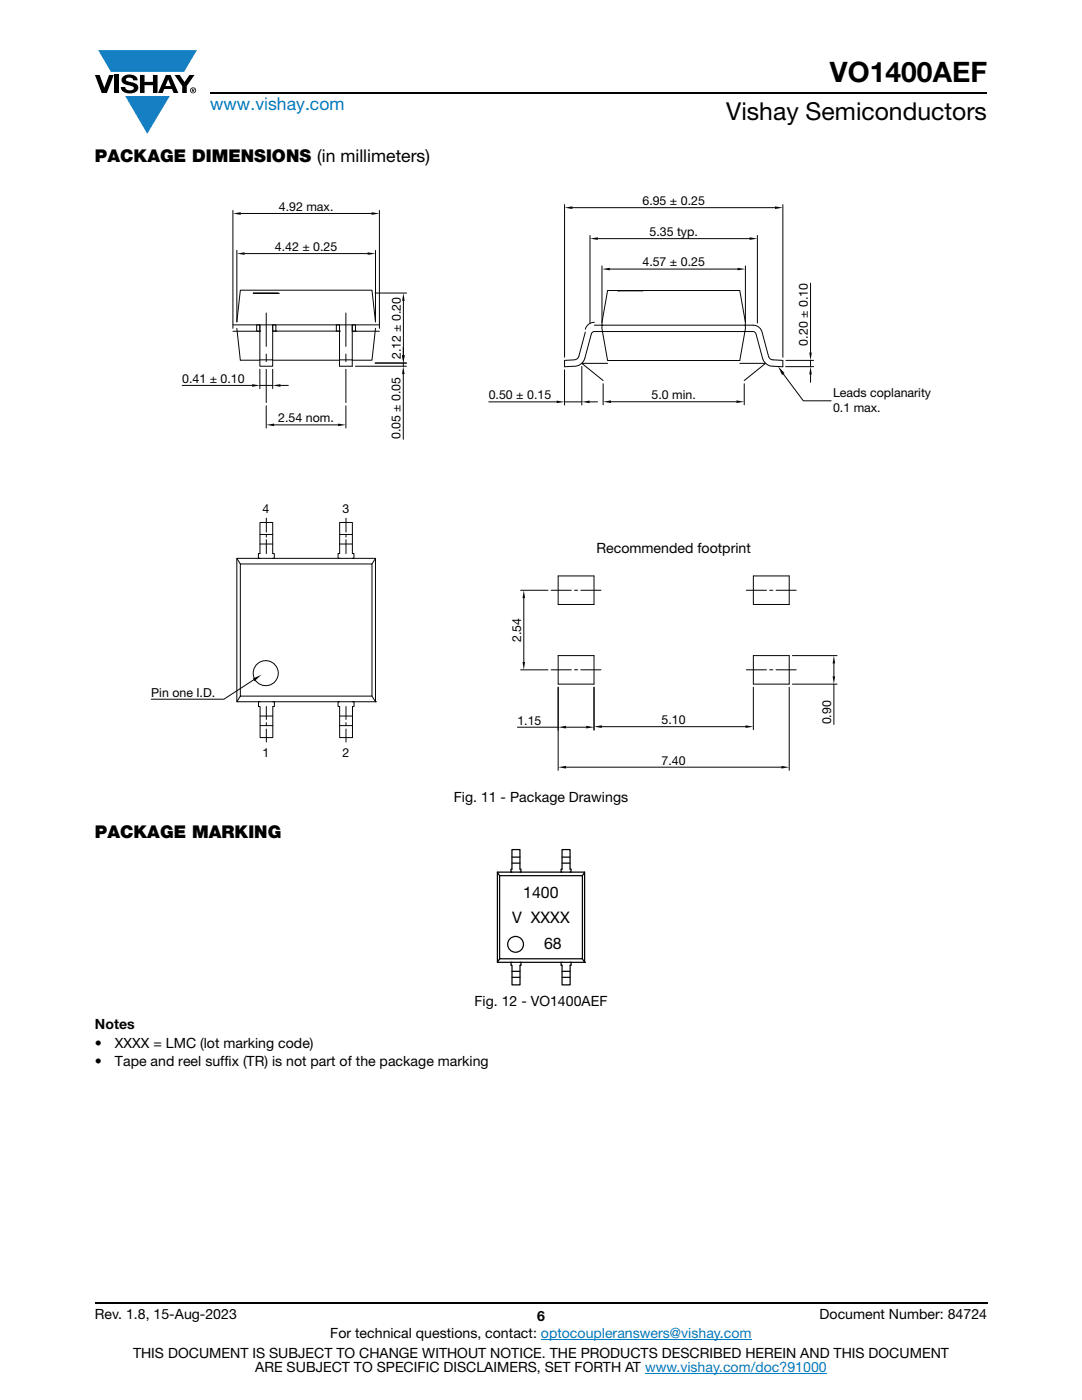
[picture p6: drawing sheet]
<svg xmlns="http://www.w3.org/2000/svg" width="216mm" height="279mm" viewBox="0 0 216 279" stroke-linecap="round" stroke-linejoin="round" font-family="sans-serif">
<g fill="#147fc3">
<path d="M19.6 10h19.7l-2.6 4.3h-1.1h-13.5z"/>
<path d="M25 19.2h8.9l-4.5 7.5z"/>
</g>
<g fill="#000">
<path d="M18.9 15h1l.9 2.5 1-2.5h.9l-1.4 3.6h-1zM22.9 15h.9v3.6h-.9zM24.6 15.3a2.1 2.1 0 0 1 2.8 .3l.1 .4h-.9a.79 .79 0 0 0-.7-.5 .79 .79 0 0 0-.8 .4l.3 .3 1 .2a1.08 1.08 0 0 1 1.2 1 1.08 1.08 0 0 1-1.1 1.2 1.73 1.73 0 0 1-2.4-1.2h.9a.96 .96 0 0 0 .8 .6 .96 .96 0 0 0 .9-.4 1.31 1.31 0 0 0-1.2-.6 1.03 1.03 0 0 1-1.1-.6 1.03 1.03 0 0 1 .2-1.1zM27.9 15h.9v1.3h1.7v-1.3h.9v3.6h-.9v-1.6h-1.7v1.6h-.9zM34.8 15h1.1l.9 1.4 1-1.4h1l-1.5 2.2v1.4h-.9v-1.4z"/>
<path d="M33.6 15.9l.5 1.3h-1.1zM33.1 15l-1.6 3.6h1l.3-.8h1.5l.3 .8h1l-1.6-3.6z"/>
<path d="M38.4 17.8h.2v.2h-.2zM38.3 17.7v.7h.1v-.3l.4 .3-.2-.3 .2-.2-.1-.2z"/>
<path d="M38.1 18a.46 .46 0 0 1 .9 0 .46 .46 0 0 1-.9 0zM37.9 18a.6 .6 0 0 0 1.2 0 .6 .6 0 0 0-1.2 0z"/>
</g>
<path d="M42 18.6h155M18.9 260h178.1" fill="none" stroke="#000" stroke-width=".36"/>
<path d="M107.9 267.3h42.1M128.7 274h36.3" fill="none" stroke="#007ec4" stroke-width=".2"/>
<g fill="none" stroke="#050504" stroke-width=".2">
<path d="M121.2 58h26.4l1.1 6.3v1.3l-1.1 6.3h-26.4l-1.1-6.3v-1.3zM123.3 58h5zM123.3 58h.1M46.5 66.1h5.3M46.5 64.8h29.2M46.5 64.3v1.2M47.3 65.5l.7 6.4h3.9M47.3 64.3l.7-6.4h26.2l.7 6.4M51.2 64.8h.7v1.3h-.7zM51.9 64.8v8.3h2.5v-8.3M51.9 66.1h.1M51.9 71.8h2.5"/>
<path d="M54.4 66.1h13.3M54.4 64.8h.6v1.3h-.6zM54.4 71.9h13.3M55 66.1h.1M67.1 64.8h.6v1.3h-.6zM67.7 71.8h2.6M67.7 66.1h.1M69 62.5v6.6M69 70.7v1.5M69 73.7v6.6M70.3 66.1h5.4M70.3 64.8v8.3h-2.6v-8.3"/>
<path d="M70.3 64.8h.6v1.3h-.6zM70.9 66.1h.1M74.9 65.5l-.7 6.4h-3.9M75.7 64.3v1.2M118.6 64.3l-1 .3-.5 .5-.3 .6M118.6 64.9h31.7a1.84 1.84 0 0 1 1.8 1.4l1.3 4.9M120.1 66.2h30.3l.5 .4 1.3 4.9a2.17 2.17 0 0 0 2.1 1.6l1.9 .1v-1.3l-1.9-.1a.91 .91 0 0 1-.9-.6M120.3 66.2h-1.9l-.3 .2-1.4 5.1a2.16 2.16 0 0 1-2.1 1.6l-2 .1v-1.3l2.2-.1 .6-.4 1.4-5.1"/>
</g>
<path d="M155.2 73.1l1.3 1.4-.5 .3z" fill="#050504"/>
<path d="M47.3 50v14.2M48.8 50.6h24.6M50.5 58.5h5zM55.5 58.5h.1M74.9 50v14.2M53.1 62.5v6.6M53.1 70.7v1.5M53.1 73.7v6.6M156.3 74.6l4 5.4h5.5" fill="none" stroke="#050504" stroke-width=".2"/>
<g fill="#050504">
<path d="M47.3 50.6l1.5-.2v.5z"/>
<path d="M73.4 50.4l1.5 .2-1.5 .3z"/>
</g>
<path d="M36.3 76.9h14M51.9 73.7v3.9M51.9 76.9h2.5M54.4 73.7v3.9M56 76.9h1.5" fill="none" stroke="#050504" stroke-width=".2"/>
<g fill="#050504">
<path d="M54.4 76.9l1.6-.2v.5z"/>
<path d="M50.3 76.7l1.6 .2-1.6 .3z"/>
</g>
<path d="M53.1 81v4.4M54.7 84.8h12.8M69 81v4.4" fill="none" stroke="#050504" stroke-width=".2"/>
<g fill="#050504">
<path d="M53.1 84.8l1.6-.3v.5z"/>
<path d="M67.5 84.5l1.5 .3-1.5 .2z"/>
</g>
<path d="M74.9 58.5h6.2M74.9 72.5h6.2M80.5 60v10.9" fill="none" stroke="#050504" stroke-width=".2"/>
<g fill="#050504">
<path d="M80.5 58.5l.2 1.5h-.5z"/>
<path d="M80.2 70.9h.5l-.2 1.6z"/>
</g>
<path d="M117.7 47v17.5M119.3 47.6h30.3M151.1 47v17.5" fill="none" stroke="#050504" stroke-width=".2"/>
<g fill="#050504">
<path d="M117.7 47.6l1.6-.3v.6z"/>
<path d="M149.6 47.3l1.5 .3-1.5 .3z"/>
</g>
<path d="M112.6 40.8v30.5M114.2 41.4h40.4M156.2 40.8v30.5" fill="none" stroke="#050504" stroke-width=".2"/>
<g fill="#050504">
<path d="M112.6 41.4l1.6-.2v.5z"/>
<path d="M154.6 41.2l1.6 .2-1.6 .3z"/>
</g>
<path d="M112.6 73.8v7M116.1 73.1v7.7M97.5 80.2h13.6M112.6 80.2h3.5M117.7 80.2h1.5" fill="none" stroke="#050504" stroke-width=".2"/>
<g fill="#050504">
<path d="M116.1 80.2l1.6-.3v.6z"/>
<path d="M111.1 79.9l1.5 .3-1.5 .3z"/>
</g>
<path d="M161.7 56.5v13.9M156.8 73.2h5.5M156.8 71.9h5.5M161.7 71.9v1.3M161.7 74.7v1.6" fill="none" stroke="#050504" stroke-width=".2"/>
<g fill="#050504">
<path d="M161.7 73.2l.3 1.5h-.5z"/>
<path d="M161.5 70.4h.5l-.3 1.5z"/>
</g>
<path d="M120.1 53.1v11.2M121.7 53.7h25.5M148.7 53.1v11.2" fill="none" stroke="#050504" stroke-width=".2"/>
<g fill="#050504">
<path d="M120.1 53.7l1.6-.3v.6z"/>
<path d="M147.2 53.4l1.5 .3-1.5 .3z"/>
</g>
<path d="M46.5 42v22.2M48 42.6h26.1M75.7 42v22.2" fill="none" stroke="#050504" stroke-width=".2"/>
<g fill="#050504">
<path d="M46.5 42.6l1.5-.2v.5z"/>
<path d="M74.1 42.4l1.6 .2-1.6 .3z"/>
</g>
<path d="M70.9 73.1h10.2M74.9 72.5h6.2M80.5 69.3v1.6M80.5 72.5v.6M80.5 74.7v13" fill="none" stroke="#050504" stroke-width=".2"/>
<g fill="#050504">
<path d="M80.2 70.9h.5l-.2 1.6z"/>
<path d="M80.5 73.1l.2 1.6h-.5z"/>
</g>
<g fill="none" stroke="#050504" stroke-width=".2">
<path d="M110 117.8h4M111.4 114.9h7.1v5.7h-7.1zM114.6 117.8h.7M115.9 117.8h4M148.9 117.8h4M150.3 114.9h7.2v5.7h-7.2zM153.6 117.8h.6M154.9 117.8h4M110 133.7h4M111.4 130.8h7.1v5.7h-7.1zM111.4 137.1v16.6M114.6 133.7h.7"/>
<path d="M115.9 133.7h4M148.9 133.7h4M150.3 130.8h7.2v5.7h-7.2zM153.6 133.7h.6M154.9 133.7h4M157.5 137.1v16.6M112.9 153.1h43"/>
</g>
<g fill="#050504">
<path d="M111.4 153.1l1.5-.2v.5z"/>
<path d="M155.9 152.9l1.6 .2-1.6 .3z"/>
</g>
<path d="M118.5 137.1v8.5M150.3 137.1v8.5M120.1 145h28.7" fill="none" stroke="#050504" stroke-width=".2"/>
<g fill="#050504">
<path d="M118.5 145l1.6-.3v.6z"/>
<path d="M148.8 144.7l1.5 .3-1.5 .3z"/>
</g>
<path d="M103.9 117.8h5.4M104.5 119.4v12.7M103.9 133.7h5.4" fill="none" stroke="#050504" stroke-width=".2"/>
<g fill="#050504">
<path d="M104.5 117.8l.3 1.6h-.5z"/>
<path d="M104.3 132.1h.5l-.3 1.6z"/>
</g>
<path d="M158.1 136.5h8.9M158.1 130.8h8.9M166.4 132.4v2.6M166.4 136.5v8.1" fill="none" stroke="#050504" stroke-width=".2"/>
<g fill="#050504">
<path d="M166.4 130.8l.2 1.6h-.5z"/>
<path d="M166.1 135h.5l-.2 1.5z"/>
</g>
<path d="M111.4 137.1v8.6M118.5 137.1v8.6M103.2 145.1h8.2M112.9 145.1h4.1" fill="none" stroke="#050504" stroke-width=".2"/>
<g fill="#050504">
<path d="M117 144.9l1.5 .2-1.5 .3z"/>
<path d="M111.4 145.1l1.5-.2v.5z"/>
</g>
<path d="M120.4 76.6v4.2M121.2 72.5h-5.1l4.3 3.4M147.6 72.5h5.2l-4.3 3.4M148.5 76.6v4.2M121.9 80.2h25" fill="none" stroke="#050504" stroke-width=".2"/>
<g fill="#050504">
<path d="M120.4 80.2l1.5-.3v.5z"/>
<path d="M146.9 79.9l1.6 .3-1.6 .2z"/>
</g>
<g fill="none" stroke="#050504" stroke-width=".2">
<path d="M51.9 111.4h-.3v-.9h.3v-6.2h2.5v6.2h.3v.9h-.3M51.9 106.7h2.5M51.9 108.6h2.5M67.8 106.7h2.5M67.8 111.4h-.3v-.9h.3v-6.2h2.5v6.2h.3v.9h-.3M67.8 108.6h2.5M51.9 142.9h2.5M51.9 140h-.3v1h.3v6.2h2.5v-6.2h.4v-1h-.4M51.9 144.8h2.5M67.8 144.8h2.5M67.8 140h-.3v1h.3v6.2h2.5v-6.2h.4v-1h-.4M67.8 142.9h2.5"/>
<circle cx="53" cy="134.3" r="2.51"/>
</g>
<path d="M50.4 135.4l1.8-.7-1.4 1.2z" fill="#050504"/>
<g fill="none" stroke="#050504" stroke-width=".2">
<path d="M47.3 111.4h27.6v28.6h-27.6zM47.3 111.4l.7 1.2M53.1 103.4v2.8M53.1 106.7v.5M53.1 107.7v2.8M69 103.4v2.8M69 106.7v.5M69 107.7v2.8M74.9 111.4l-.7 1.2M48 138.9v-26.3h26.2v26.3h-26.2l-.7 1.1M50.6 135.7l-5.9 3.8h-14.5M74.2 138.9l.7 1.1"/>
<path d="M53.1 141v2.6M53.1 144.2v.7M53.1 145.5v2.6M69 141v2.6M69 144.2v.7M69 145.5v2.6M74.9 140h.1"/>
</g>
<g fill="none" stroke="#050504" stroke-width=".25">
<path d="M99.3 174.1l.4 .7M99.3 174.1h17.4v18h-17.4zM102.2 171.1h1.6M102.2 172.3h1.6M102.2 174.1h-.2v-.6h.2v-3.9h1.6v3.9h.2v.6h-.2M112.2 171.1h1.6M112.2 172.3h1.5M112.2 174.1h-.2v-.6h.2v-3.9h1.5v3.9h.2v.6h-.2M116.7 174.1l-.5 .7M99.7 191.3v-16.5h16.5v16.5h-16.5l-.4 .8M102.2 193.9h1.6M102.2 192.1h-.2v.6h.2v3.9h1.6v-3.9h.2v-.6h-.2"/>
<path d="M102.2 195h1.6M112.2 195h1.6M112.2 193.9h1.5M112.2 192.1h-.2v.6h.2v3.9h1.6v-3.9h.2v-.6h-.2M116.2 191.3l.5 .8M116.7 192.1h.1"/>
<circle cx="102.9" cy="188.5" r="1.58"/>
</g>
<text font-size="5.6" x="165.6" y="16.4">VO1400AEF</text>
<text font-size="4.9" x="144.9" y="24">Vishay Semiconductors</text>
<text font-size="3.5" fill="#007ec4" x="42" y="21.9">www.vishay.com</text>
<g font-size="3.5">
<text x="18.9" y="32.3">PACKAGE DIMENSIONS (in millimeters)</text>
<text x="18.9" y="167.2">PACKAGE MARKING</text>
</g>
<g font-size="3.2">
<text x="104.4" y="179.1">1400</text>
<text x="102.2" y="184.2">V XXXX</text>
<text x="108.6" y="189.3">68</text>
</g>
<g font-size="2.8">
<text x="119" y="110.3">Recommended footprint</text>
<text x="90.6" y="160">Fig. 11 - Package Drawings</text>
<text x="94.7" y="200.7">Fig. 12 - VO1400AEF</text>
<text x="18.9" y="205.3">Notes</text>
<text x="18.9" y="209.2">•</text>
<text x="22.9" y="209.2">XXXX = LMC (lot marking code)</text>
<text x="18.9" y="212.7">•</text>
<text x="22.9" y="212.7">Tape and reel suffix (TR) is not part of the package marking</text>
<text x="18.9" y="263.3">Rev. 1.8, 15-Aug-2023</text>
<text x="107.2" y="263.6">6</text>
<text x="163.6" y="263.3">Document Number: 84724</text>
<text x="65.9" y="267.1">For technical questions, contact: optocoupleranswers@vishay.com</text>
<text x="26.5" y="271">THIS DOCUMENT IS SUBJECT TO CHANGE WITHOUT NOTICE. THE PRODUCTS DESCRIBED HEREIN AND THIS DOCUMENT</text>
<text x="50.9" y="273.8">ARE SUBJECT TO SPECIFIC DISCLAIMERS, SET FORTH AT www.vishay.com/doc?91000</text>
</g>
<g font-size="2.5">
<text x="128.2" y="40.9">6.95 ± 0.25</text>
<text x="55.6" y="42.1">4.92 max.</text>
<text x="129.6" y="47.1">5.35 typ.</text>
<text x="54.9" y="50.1">4.42 ± 0.25</text>
<text x="128.2" y="53.2">4.57 ± 0.25</text>
<text x="80" y="71.7" transform="rotate(-90 80 71.7)">2.12 ± 0.20</text>
<text x="161.2" y="69" transform="rotate(-90 161.2 69)">0.20 ± 0.10</text>
<text x="36.4" y="76.4">0.41 ± 0.10</text>
<text x="97.5" y="79.7">0.50 ± 0.15</text>
<text x="130" y="79.7">5.0 min.</text>
<text x="166.2" y="79.3">Leads coplanarity</text>
<text x="166.2" y="82.2">0.1 max.</text>
<text x="55.5" y="84.3">2.54 nom.</text>
<text x="79.9" y="87.7" transform="rotate(-90 79.9 87.7)">0.05 ± 0.05</text>
<text x="52.4" y="102.4">4</text>
<text x="68.4" y="102.4">3</text>
<text x="104" y="128.1" transform="rotate(-90 104 128.1)">2.54</text>
<text x="30.2" y="139">Pin one I.D.</text>
<text x="103.2" y="144.6">1.15</text>
<text x="132" y="144.5">5.10</text>
<text x="165.9" y="144.6" transform="rotate(-90 165.9 144.6)">0.90</text>
<text x="52.4" y="151.2">1</text>
<text x="68.4" y="151.2">2</text>
<text x="132" y="152.6">7.40</text>
</g>
</svg>
